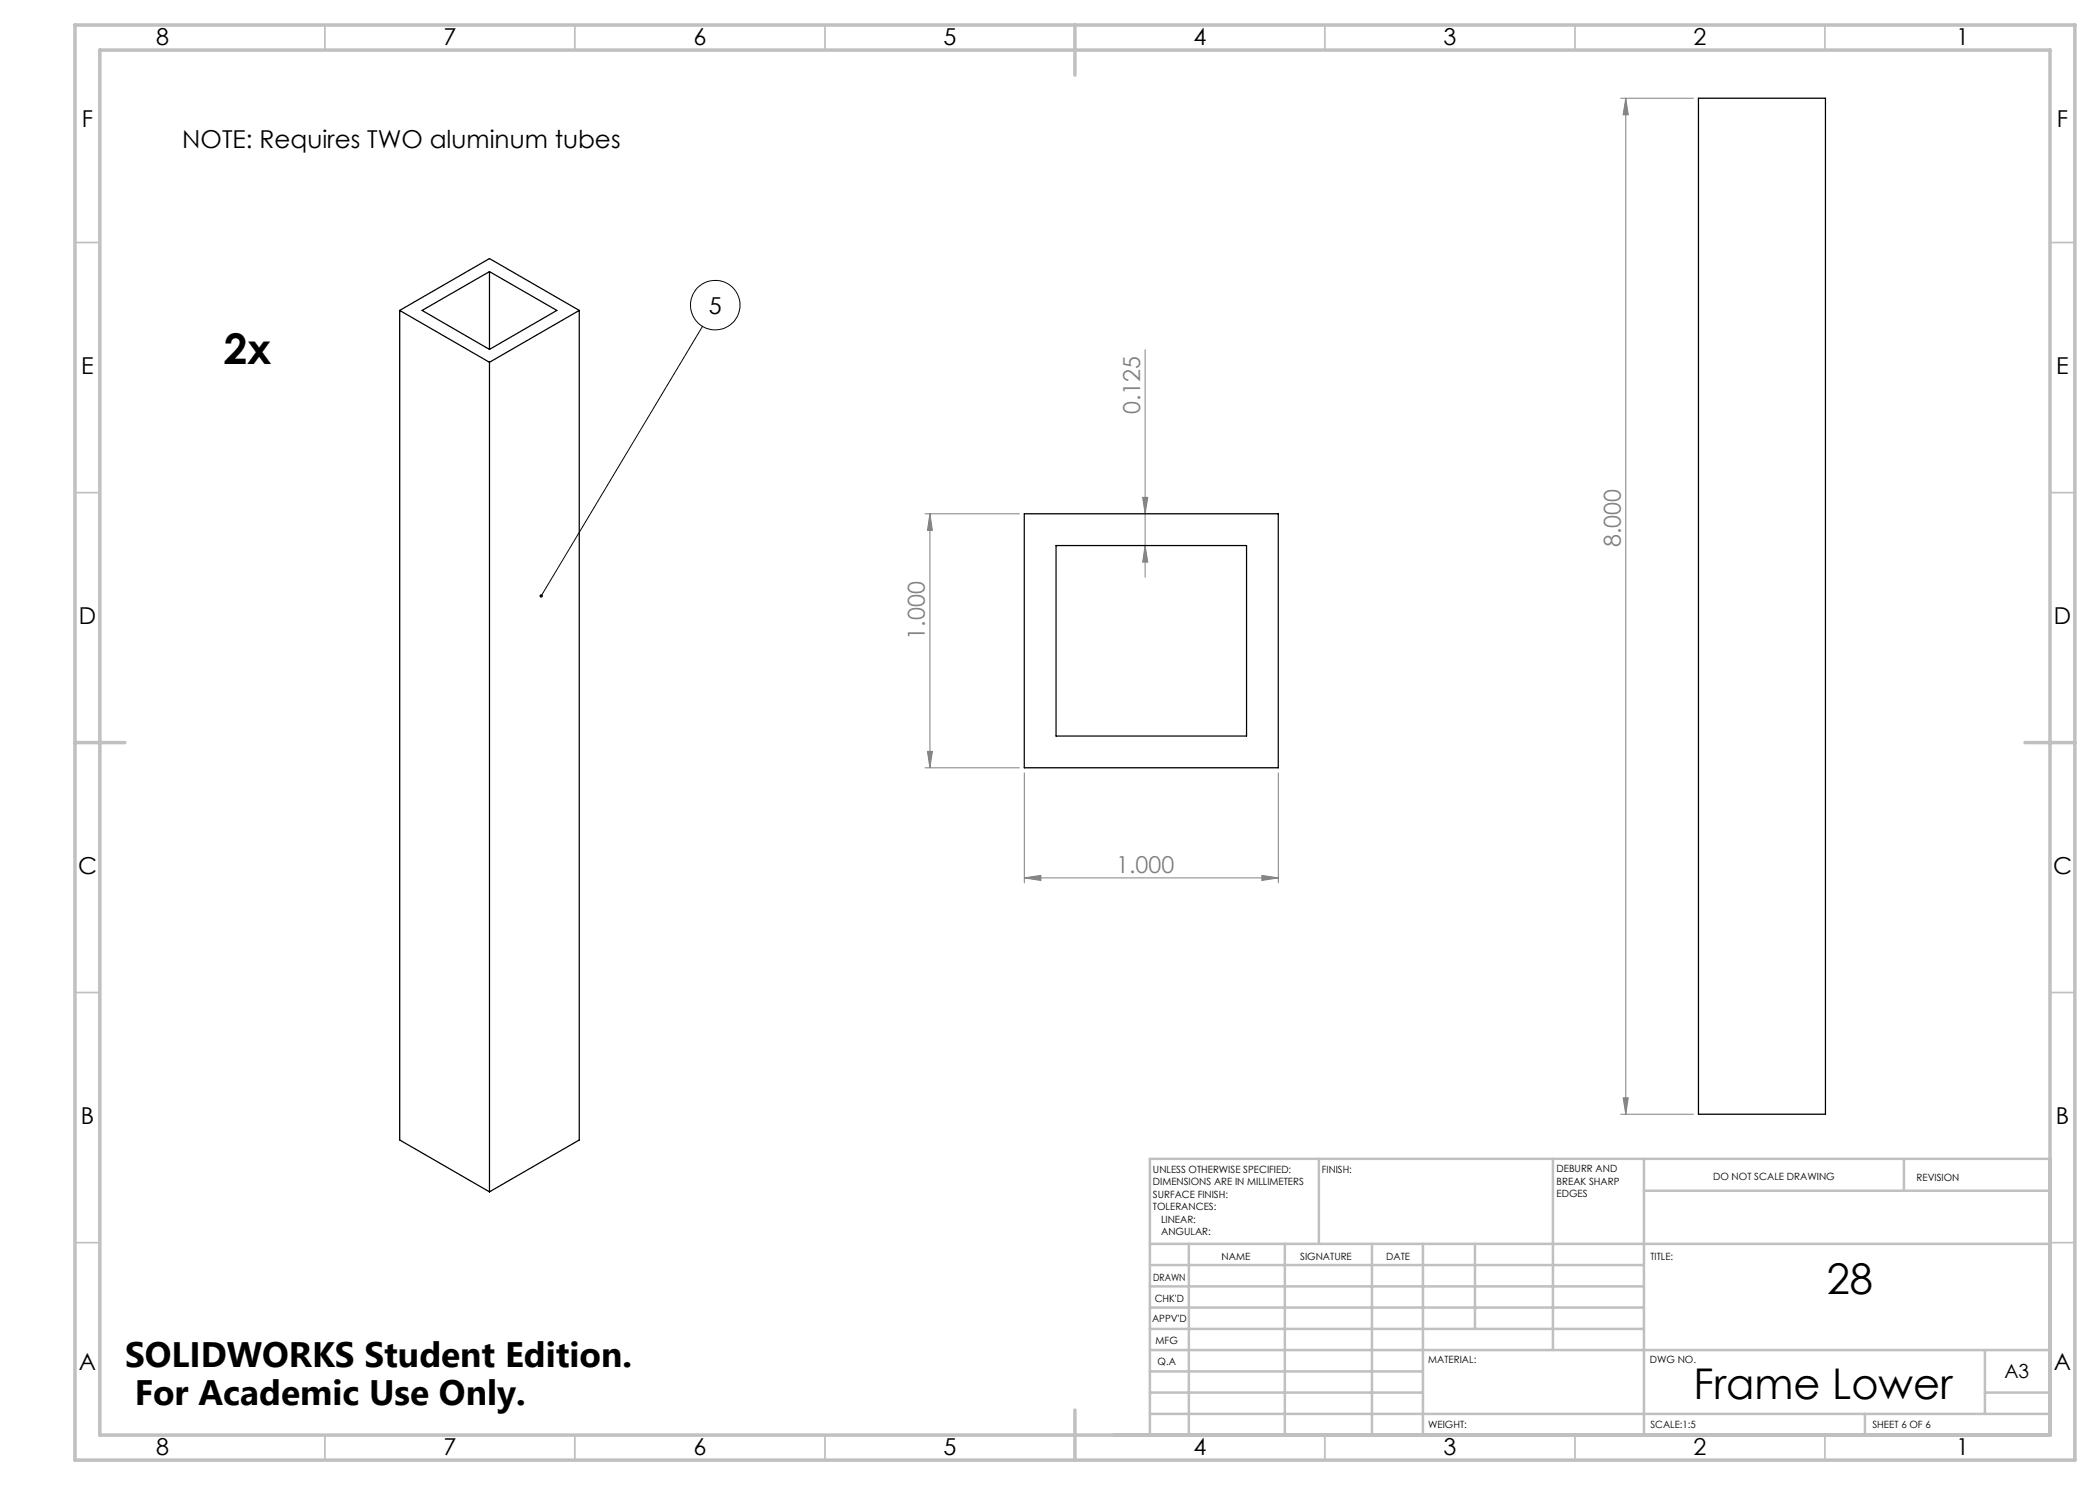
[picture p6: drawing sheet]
<svg xmlns="http://www.w3.org/2000/svg" width="420mm" height="297mm" viewBox="0 0 420 297" stroke-linecap="round" stroke-linejoin="round" font-family="sans-serif">
<g fill="none" stroke="#000" stroke-width=".2">
<path d="M140.5 65.3l-32.3 53.9"/>
<circle cx="143.1" cy="61" r="5"/>
</g>
<g fill="none" stroke="#808080" stroke-width=".2">
<path d="M324.1 19.6h14.6M325.2 19.6v203.2M325.2 19.6l.4 3.4h-1zM229 70v45.5M228.5 99.5h1.1l-.6 3.3zM185 102.8h18.9M186 102.8l.5 3.3h-1zM186 102.8v50.8M229 109.1l.6 3.3h-1.1zM185 153.6h18.9M185.5 150.3h1l-.5 3.3zM204.9 154.6v22"/>
<path d="M255.7 154.6v22M204.9 175.6l3.3-.5v1zM204.9 175.6h50.8M252.4 175.1l3.3 .5-3.3 .5zM324.6 219.6h1l-.4 3.2zM324.1 222.8h14.6"/>
</g>
<g fill="none" stroke="#c0c0c0" stroke-width=".35">
<path d="M65 5v5M115 5v5M165 5v5M265 5v5M315 5v5M365 5v5M15 48.5h5M410 48.5h5M15 98.5h5M410 98.5h5M15 198.5h5M410 198.5h5"/>
<path d="M15 248.5h5M410 248.5h5M65 287v5M115 287v5M165 287v5M265 287v5M315 287v5M365 287v5"/>
</g>
<g fill="none" stroke="#c0c0c0" stroke-width=".5">
<path d="M263.8 231.8v17M310.6 231.8v38.2M328.8 231.8v55.2M328.8 238.2h81.2M380.8 231.8v6.4M410 231.8h-180v55.2M230 248.8h180M230 257.3h98.8M230 253h98.8M237.8 248.8v38.2M257 248.8v38.2M274.4 248.8v38.2"/>
<path d="M284.6 248.8v38.2M295 248.8v17M230 265.8h98.8M230 261.5h98.8M230 278.5h54.6M230 274.3h54.6M230 270h180M397 278.5h13M397 270v12.8M230 282.8h180M373 282.8v4.2"/>
</g>
<path d="M15 5h400v287h-400zM20 10h390v277h-390zM215 5v10M15 148.5h10M405 148.5h10M215 282v10" fill="none" stroke="#c0c0c0" stroke-width=".7"/>
<path d="M108 119a.35 .35 0 0 1 .5-.1 .35 .35 0 0 1 0 .5 .35 .35 0 0 1-.4 .1l.1-.3-.1 .3-.2-.3z" fill="#000"/>
<g fill="#808080">
<path d="M204.9 175.6l3.3-.5v1zM252.4 175.1l3.3 .5-3.3 .5z"/>
<path d="M324.6 219.6h1l-.4 3.2zM325.2 19.6l.4 3.4h-1z"/>
<path d="M229 109.1l.6 3.3h-1.1zM228.5 99.5h1.1l-.6 3.3z"/>
<path d="M186 102.8l.5 3.3h-1zM185.5 150.3h1l-.5 3.3z"/>
</g>
<path d="M339.7 19.6h25.4v203.2h-25.4zM97.9 54.3v15.6M97.9 54.3l-13.5 7.8 13.5 7.8M97.9 54.3l13.5 7.8-13.5 7.8M79.9 62.1v165.9l18 10.4M79.9 62.1l18 10.4M79.9 62.1l18-10.4 18 10.4M97.9 72.5v165.9M115.9 62.1l-18 10.4M115.9 62.1v165.9l-18 10.4M204.9 102.8h50.8v50.8h-50.8zM211.2 109.1h38.1v38.1h-38.1z" fill="none" stroke="#000" stroke-width=".25"/>
<g font-size="8.5">
<text x="44.7" y="72.8">2x</text>
<text x="365.4" y="258.8">28</text>
<text x="338.7" y="279.7">Frame Lower</text>
</g>
<g font-size="7.1">
<text x="25" y="273.3">SOLIDWORKS Student Edition.</text>
<text x="26.9" y="281">For Academic Use Only.</text>
</g>
<text font-size="4.9" x="36.5" y="29.6">NOTE: Requires TWO aluminum tubes</text>
<g font-size="4.7">
<text x="31.2" y="9">8</text>
<text x="88.7" y="9">7</text>
<text x="138.7" y="9">6</text>
<text x="188.7" y="9">5</text>
<text x="238.7" y="9">4</text>
<text x="288.7" y="9">3</text>
<text x="338.7" y="9">2</text>
<text x="391.2" y="9">1</text>
<text x="16.4" y="25.5">F</text>
<text x="411.4" y="25.5">F</text>
<text x="141.8" y="62.7">5</text>
<text x="16.3" y="74.7">E</text>
<text x="411.2" y="74.7">E</text>
<text x="15.8" y="124.7">D</text>
<text x="410.8" y="124.7">D</text>
<text x="15.6" y="174.7">C</text>
<text x="410.6" y="174.7">C</text>
<text x="16.2" y="224.7">B</text>
<text x="411.2" y="224.7">B</text>
<text x="15.8" y="274">A</text>
<text x="410.8" y="274">A</text>
<text x="31.2" y="291">8</text>
<text x="88.7" y="291">7</text>
<text x="138.7" y="291">6</text>
<text x="188.7" y="291">5</text>
<text x="238.7" y="291">4</text>
<text x="288.7" y="291">3</text>
<text x="338.7" y="291">2</text>
<text x="391.2" y="291">1</text>
</g>
<g font-size="4.7" fill="#808080">
<text x="228" y="82.9" transform="rotate(-90 228 82.9)">0.125</text>
<text x="324.2" y="109.5" transform="rotate(-90 324.2 109.5)">8.000</text>
<text x="185" y="127.9" transform="rotate(-90 185 127.9)">1.000</text>
<text x="223.2" y="174.5">1.000</text>
</g>
<text font-size="3.9" x="400.9" y="275.5">A3</text>
<g font-size="2">
<text x="230.6" y="234.6">UNLESS OTHERWISE SPECIFIED:</text>
<text x="230.6" y="237.1">DIMENSIONS ARE IN MILLIMETERS</text>
<text x="230.6" y="239.6">SURFACE FINISH:</text>
<text x="264.4" y="234.6">FINISH:</text>
<text x="311.3" y="234.5">DEBURR AND</text>
<text x="311.3" y="237">BREAK SHARP</text>
<text x="311.3" y="239.5">EDGES</text>
<text x="342.6" y="236">DO NOT SCALE DRAWING</text>
<text x="383.3" y="236.2">REVISION</text>
<text x="230.6" y="242.1">TOLERANCES:</text>
<text x="232.2" y="244.6">LINEAR:</text>
<text x="232.2" y="247.1">ANGULAR:</text>
<text x="244.3" y="252">NAME</text>
<text x="260" y="251.9">SIGNATURE</text>
<text x="277.2" y="251.9">DATE</text>
<text x="330.1" y="251.9">TITLE:</text>
<text x="230.6" y="256.1">DRAWN</text>
<text x="230.9" y="260.3">CHK'D</text>
<text x="230.4" y="264.4">APPV'D</text>
<text x="231.1" y="268.8">MFG</text>
<text x="231.5" y="273">Q.A</text>
<text x="285.6" y="272.5">MATERIAL:</text>
<text x="330" y="272.5">DWG NO.</text>
<text x="285.6" y="285.5">WEIGHT:</text>
<text x="330.1" y="285.6">SCALE:1:5</text>
<text x="374.5" y="285.6">SHEET 6 OF 6</text>
</g>
</svg>
